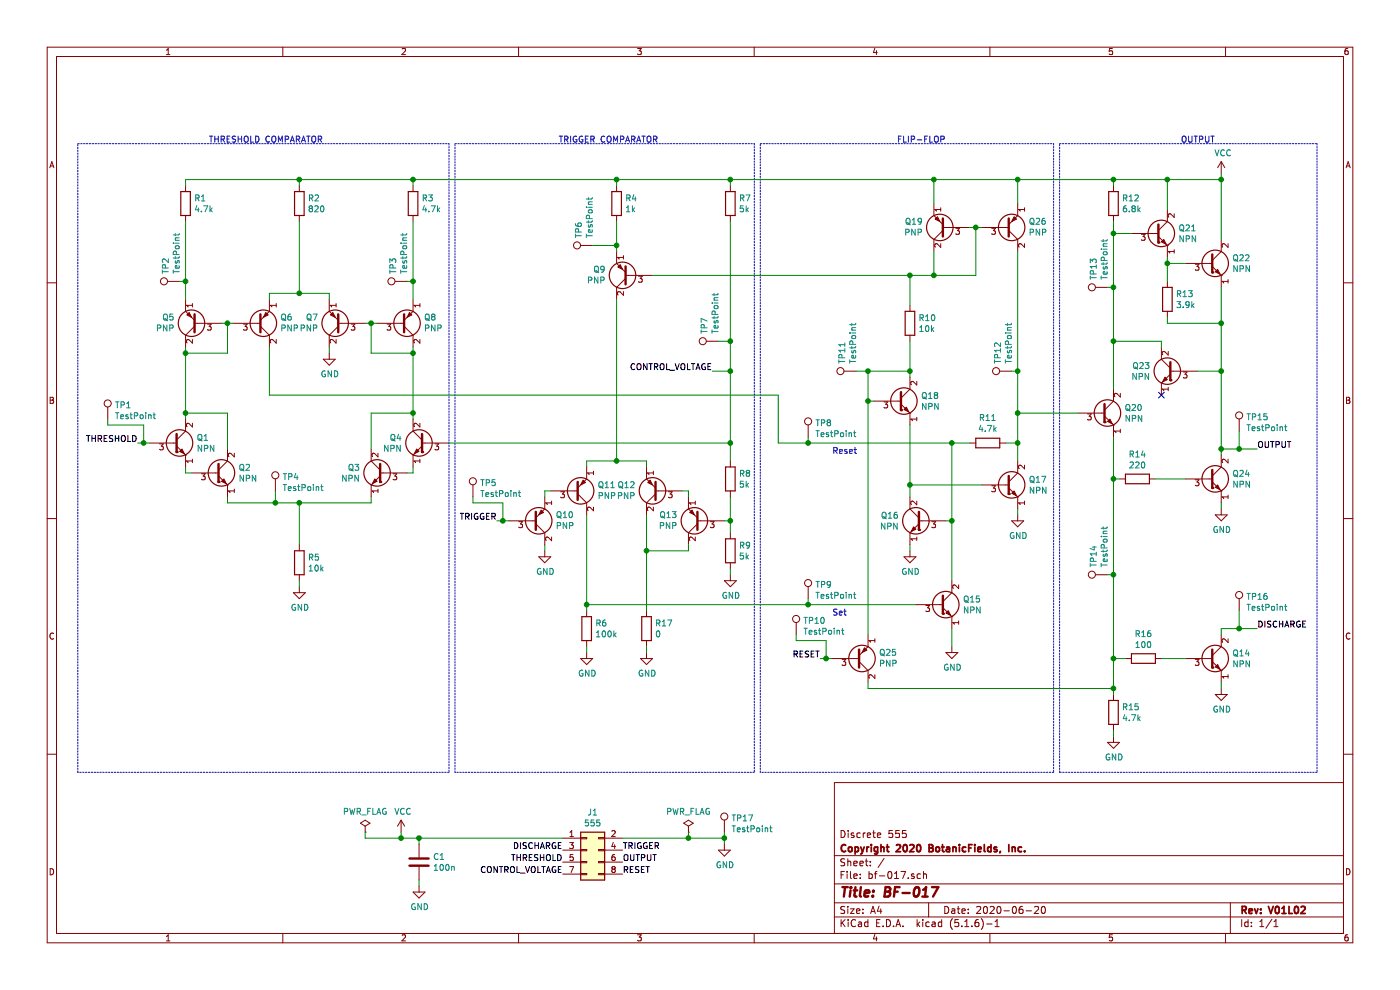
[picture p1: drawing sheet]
EESchema Schematic File Version 4
EELAYER 30 0
EELAYER END
$Descr A4 11693 8268
encoding utf-8
Sheet 1 1
Title "BF-017"
Date "2020-06-20"
Rev "V01L02"
Comp "Copyright 2020 BotanicFields, Inc."
Comment1 "Discrete 555"
Comment2 ""
Comment3 ""
Comment4 ""
$EndDescr
$Comp
L Transistor_BJT:2SA1015 Q9
U 1 1
P 5250 2300
F 0 "Q9" H 5441 2254 50  0000 L CNN
F 1 "PNP" H 5441 2345 50  0000 L CNN
F 2 "Package_TO_SOT_THT:TO-92_Inline_Wide" H 5450 2225 50  0001 L CIN
F 3 "http://www.datasheetcatalog.org/datasheet/toshiba/905.pdf" H 5250 2300 50  0001 L CNN
	1    5250 2300
	-1   0    0    1   
$EndComp
$Comp
L Transistor_BJT:2SC1815 Q1
U 1 1
P 1450 3700
F 0 "Q1" H 1641 3746 50  0000 L CNN
F 1 "NPN" H 1641 3655 50  0000 L CNN
F 2 "Package_TO_SOT_THT:TO-92_Inline_Wide" H 1650 3625 50  0001 L CIN
F 3 "https://media.digikey.com/pdf/Data%20Sheets/Toshiba%20PDFs/2SC1815.pdf" H 1450 3700 50  0001 L CNN
	1    1450 3700
	1    0    0    -1  
$EndComp
$Comp
L Transistor_BJT:2SA1015 Q7
U 1 1
P 2850 2700
F 0 "Q7" H 3041 2654 50  0000 L CNN
F 1 "PNP" H 3041 2745 50  0000 L CNN
F 2 "Package_TO_SOT_THT:TO-92_Inline_Wide" H 3050 2625 50  0001 L CIN
F 3 "http://www.datasheetcatalog.org/datasheet/toshiba/905.pdf" H 2850 2700 50  0001 L CNN
	1    2850 2700
	-1   0    0    1   
$EndComp
$Comp
L Transistor_BJT:2SA1015 Q6
U 1 1
P 2150 2700
F 0 "Q6" H 2340 2654 50  0000 L CNN
F 1 "PNP" H 2340 2745 50  0000 L CNN
F 2 "Package_TO_SOT_THT:TO-92_Inline_Wide" H 2350 2625 50  0001 L CIN
F 3 "http://www.datasheetcatalog.org/datasheet/toshiba/905.pdf" H 2150 2700 50  0001 L CNN
	1    2150 2700
	1    0    0    1   
$EndComp
$Comp
L Transistor_BJT:2SA1015 Q5
U 1 1
P 1650 2700
F 0 "Q5" H 1841 2654 50  0000 L CNN
F 1 "PNP" H 1841 2745 50  0000 L CNN
F 2 "Package_TO_SOT_THT:TO-92_Inline_Wide" H 1850 2625 50  0001 L CIN
F 3 "http://www.datasheetcatalog.org/datasheet/toshiba/905.pdf" H 1650 2700 50  0001 L CNN
	1    1650 2700
	-1   0    0    1   
$EndComp
$Comp
L Transistor_BJT:2SA1015 Q8
U 1 1
P 3350 2700
F 0 "Q8" H 3540 2654 50  0000 L CNN
F 1 "PNP" H 3540 2745 50  0000 L CNN
F 2 "Package_TO_SOT_THT:TO-92_Inline_Wide" H 3550 2625 50  0001 L CIN
F 3 "http://www.datasheetcatalog.org/datasheet/toshiba/905.pdf" H 3350 2700 50  0001 L CNN
	1    3350 2700
	1    0    0    1   
$EndComp
$Comp
L Device:R R1
U 1 1
P 1550 1700
F 0 "R1" H 1620 1746 50  0000 L CNN
F 1 "4.7k" H 1620 1655 50  0000 L CNN
F 2 "Resistor_THT:R_Axial_DIN0204_L3.6mm_D1.6mm_P7.62mm_Horizontal" V 1480 1700 50  0001 C CNN
F 3 "~" H 1550 1700 50  0001 C CNN
	1    1550 1700
	1    0    0    -1  
$EndComp
$Comp
L Device:R R2
U 1 1
P 2500 1700
F 0 "R2" H 2570 1746 50  0000 L CNN
F 1 "820" H 2570 1655 50  0000 L CNN
F 2 "Resistor_THT:R_Axial_DIN0204_L3.6mm_D1.6mm_P7.62mm_Horizontal" V 2430 1700 50  0001 C CNN
F 3 "~" H 2500 1700 50  0001 C CNN
	1    2500 1700
	1    0    0    -1  
$EndComp
Wire Wire Line
	2250 2500 2250 2450
Wire Wire Line
	2250 2450 2500 2450
Wire Wire Line
	2750 2450 2750 2500
Connection ~ 2500 2450
Wire Wire Line
	2500 2450 2750 2450
$Comp
L Device:R R3
U 1 1
P 3450 1700
F 0 "R3" H 3520 1746 50  0000 L CNN
F 1 "4.7k" H 3520 1655 50  0000 L CNN
F 2 "Resistor_THT:R_Axial_DIN0204_L3.6mm_D1.6mm_P7.62mm_Horizontal" V 3380 1700 50  0001 C CNN
F 3 "~" H 3450 1700 50  0001 C CNN
	1    3450 1700
	1    0    0    -1  
$EndComp
Wire Wire Line
	1850 2700 1900 2700
Wire Wire Line
	1550 2900 1550 2950
Wire Wire Line
	1550 2950 1900 2950
Wire Wire Line
	1900 2950 1900 2700
Connection ~ 1900 2700
Wire Wire Line
	1900 2700 1950 2700
Wire Wire Line
	1550 2500 1550 2350
$Comp
L power:GND #PWR0101
U 1 1
P 2750 2950
F 0 "#PWR0101" H 2750 2700 50  0001 C CNN
F 1 "GND" H 2755 2777 50  0000 C CNN
F 2 "" H 2750 2950 50  0001 C CNN
F 3 "" H 2750 2950 50  0001 C CNN
	1    2750 2950
	1    0    0    -1  
$EndComp
Wire Wire Line
	2750 2900 2750 2950
Wire Wire Line
	1550 1550 1550 1500
Wire Wire Line
	1550 1500 2500 1500
Wire Wire Line
	3450 1500 3450 1550
Wire Wire Line
	2500 1500 2500 1550
Connection ~ 2500 1500
Wire Wire Line
	2500 1500 3450 1500
$Comp
L Transistor_BJT:2SC1815 Q4
U 1 1
P 3550 3700
F 0 "Q4" H 3741 3746 50  0000 L CNN
F 1 "NPN" H 3741 3655 50  0000 L CNN
F 2 "Package_TO_SOT_THT:TO-92_Inline_Wide" H 3750 3625 50  0001 L CIN
F 3 "https://media.digikey.com/pdf/Data%20Sheets/Toshiba%20PDFs/2SC1815.pdf" H 3550 3700 50  0001 L CNN
	1    3550 3700
	-1   0    0    -1  
$EndComp
$Comp
L Transistor_BJT:2SC1815 Q2
U 1 1
P 1800 3950
F 0 "Q2" H 1991 3996 50  0000 L CNN
F 1 "NPN" H 1991 3905 50  0000 L CNN
F 2 "Package_TO_SOT_THT:TO-92_Inline_Wide" H 2000 3875 50  0001 L CIN
F 3 "https://media.digikey.com/pdf/Data%20Sheets/Toshiba%20PDFs/2SC1815.pdf" H 1800 3950 50  0001 L CNN
	1    1800 3950
	1    0    0    -1  
$EndComp
$Comp
L Transistor_BJT:2SC1815 Q3
U 1 1
P 3200 3950
F 0 "Q3" H 3391 3996 50  0000 L CNN
F 1 "NPN" H 3391 3905 50  0000 L CNN
F 2 "Package_TO_SOT_THT:TO-92_Inline_Wide" H 3400 3875 50  0001 L CIN
F 3 "https://media.digikey.com/pdf/Data%20Sheets/Toshiba%20PDFs/2SC1815.pdf" H 3200 3950 50  0001 L CNN
	1    3200 3950
	-1   0    0    -1  
$EndComp
Wire Wire Line
	1550 3950 1600 3950
Wire Wire Line
	1550 3900 1550 3950
Wire Wire Line
	3400 3950 3450 3950
Wire Wire Line
	3450 3950 3450 3900
Wire Wire Line
	1900 4150 1900 4200
Wire Wire Line
	1900 4200 2300 4200
Wire Wire Line
	3100 4200 3100 4150
Wire Wire Line
	1900 3450 1900 3750
Wire Wire Line
	3450 3450 3100 3450
Wire Wire Line
	3100 3450 3100 3750
Wire Wire Line
	3450 3450 3450 3500
$Comp
L Device:R R5
U 1 1
P 2500 4700
F 0 "R5" H 2570 4746 50  0000 L CNN
F 1 "10k" H 2570 4655 50  0000 L CNN
F 2 "Resistor_THT:R_Axial_DIN0204_L3.6mm_D1.6mm_P7.62mm_Horizontal" V 2430 4700 50  0001 C CNN
F 3 "~" H 2500 4700 50  0001 C CNN
	1    2500 4700
	1    0    0    -1  
$EndComp
$Comp
L power:GND #PWR0102
U 1 1
P 2500 4900
F 0 "#PWR0102" H 2500 4650 50  0001 C CNN
F 1 "GND" H 2505 4727 50  0000 C CNN
F 2 "" H 2500 4900 50  0001 C CNN
F 3 "" H 2500 4900 50  0001 C CNN
	1    2500 4900
	1    0    0    -1  
$EndComp
Wire Wire Line
	2500 4850 2500 4900
Wire Wire Line
	1250 3700 1200 3700
Text Label 1150 3700 2    50   ~ 0
THRESHOLD
$Comp
L Transistor_BJT:2SA1015 Q11
U 1 1
P 4800 4100
F 0 "Q11" H 4990 4054 50  0000 L CNN
F 1 "PNP" H 4990 4145 50  0000 L CNN
F 2 "Package_TO_SOT_THT:TO-92_Inline_Wide" H 5000 4025 50  0001 L CIN
F 3 "http://www.datasheetcatalog.org/datasheet/toshiba/905.pdf" H 4800 4100 50  0001 L CNN
	1    4800 4100
	1    0    0    1   
$EndComp
$Comp
L Transistor_BJT:2SA1015 Q12
U 1 1
P 5500 4100
F 0 "Q12" H 5691 4054 50  0000 L CNN
F 1 "PNP" H 5691 4145 50  0000 L CNN
F 2 "Package_TO_SOT_THT:TO-92_Inline_Wide" H 5700 4025 50  0001 L CIN
F 3 "http://www.datasheetcatalog.org/datasheet/toshiba/905.pdf" H 5500 4100 50  0001 L CNN
	1    5500 4100
	-1   0    0    1   
$EndComp
$Comp
L Transistor_BJT:2SA1015 Q10
U 1 1
P 4450 4350
F 0 "Q10" H 4640 4304 50  0000 L CNN
F 1 "PNP" H 4640 4395 50  0000 L CNN
F 2 "Package_TO_SOT_THT:TO-92_Inline_Wide" H 4650 4275 50  0001 L CIN
F 3 "http://www.datasheetcatalog.org/datasheet/toshiba/905.pdf" H 4450 4350 50  0001 L CNN
	1    4450 4350
	1    0    0    1   
$EndComp
$Comp
L Transistor_BJT:2SA1015 Q13
U 1 1
P 5850 4350
F 0 "Q13" H 6041 4304 50  0000 L CNN
F 1 "PNP" H 6041 4395 50  0000 L CNN
F 2 "Package_TO_SOT_THT:TO-92_Inline_Wide" H 6050 4275 50  0001 L CIN
F 3 "http://www.datasheetcatalog.org/datasheet/toshiba/905.pdf" H 5850 4350 50  0001 L CNN
	1    5850 4350
	-1   0    0    1   
$EndComp
Wire Wire Line
	5750 4100 5750 4150
Wire Wire Line
	5750 4100 5700 4100
Wire Wire Line
	4900 3900 4900 3850
Wire Wire Line
	4900 3850 5150 3850
Wire Wire Line
	5400 3850 5400 3900
$Comp
L power:GND #PWR0103
U 1 1
P 4550 4600
F 0 "#PWR0103" H 4550 4350 50  0001 C CNN
F 1 "GND" H 4555 4427 50  0000 C CNN
F 2 "" H 4550 4600 50  0001 C CNN
F 3 "" H 4550 4600 50  0001 C CNN
	1    4550 4600
	1    0    0    -1  
$EndComp
$Comp
L power:GND #PWR0104
U 1 1
P 5400 5450
F 0 "#PWR0104" H 5400 5200 50  0001 C CNN
F 1 "GND" H 5405 5277 50  0000 C CNN
F 2 "" H 5400 5450 50  0001 C CNN
F 3 "" H 5400 5450 50  0001 C CNN
	1    5400 5450
	1    0    0    -1  
$EndComp
Wire Wire Line
	5400 4300 5400 4600
Wire Wire Line
	5400 4600 5750 4600
Wire Wire Line
	5750 4600 5750 4550
Connection ~ 5400 4600
Wire Wire Line
	5400 4600 5400 5100
Wire Wire Line
	4550 4550 4550 4600
$Comp
L Device:R R6
U 1 1
P 4900 5250
F 0 "R6" H 4970 5296 50  0000 L CNN
F 1 "100k" H 4970 5205 50  0000 L CNN
F 2 "Resistor_THT:R_Axial_DIN0204_L3.6mm_D1.6mm_P7.62mm_Horizontal" V 4830 5250 50  0001 C CNN
F 3 "~" H 4900 5250 50  0001 C CNN
	1    4900 5250
	1    0    0    -1  
$EndComp
Wire Wire Line
	4900 4300 4900 5050
$Comp
L power:GND #PWR0105
U 1 1
P 4900 5450
F 0 "#PWR0105" H 4900 5200 50  0001 C CNN
F 1 "GND" H 4905 5277 50  0000 C CNN
F 2 "" H 4900 5450 50  0001 C CNN
F 3 "" H 4900 5450 50  0001 C CNN
	1    4900 5450
	1    0    0    -1  
$EndComp
Wire Wire Line
	4900 5400 4900 5450
Wire Wire Line
	4250 4350 4200 4350
Text Label 4150 4350 2    50   ~ 0
TRIGGER
Wire Wire Line
	5150 2500 5150 3850
Connection ~ 5150 3850
Wire Wire Line
	5150 3850 5400 3850
$Comp
L Transistor_BJT:2SA1015 Q19
U 1 1
P 7900 1900
F 0 "Q19" H 8091 1854 50  0000 L CNN
F 1 "PNP" H 8091 1945 50  0000 L CNN
F 2 "Package_TO_SOT_THT:TO-92_Inline_Wide" H 8100 1825 50  0001 L CIN
F 3 "http://www.datasheetcatalog.org/datasheet/toshiba/905.pdf" H 7900 1900 50  0001 L CNN
	1    7900 1900
	-1   0    0    1   
$EndComp
$Comp
L Device:R R4
U 1 1
P 5150 1700
F 0 "R4" H 5220 1746 50  0000 L CNN
F 1 "1k" H 5220 1655 50  0000 L CNN
F 2 "Resistor_THT:R_Axial_DIN0204_L3.6mm_D1.6mm_P7.62mm_Horizontal" V 5080 1700 50  0001 C CNN
F 3 "~" H 5150 1700 50  0001 C CNN
	1    5150 1700
	1    0    0    -1  
$EndComp
$Comp
L Device:R R7
U 1 1
P 6100 1700
F 0 "R7" H 6170 1746 50  0000 L CNN
F 1 "5k" H 6170 1655 50  0000 L CNN
F 2 "Resistor_THT:R_Axial_DIN0204_L3.6mm_D1.6mm_P7.62mm_Horizontal" V 6030 1700 50  0001 C CNN
F 3 "~" H 6100 1700 50  0001 C CNN
	1    6100 1700
	1    0    0    -1  
$EndComp
Wire Wire Line
	5150 1850 5150 2050
$Comp
L Device:R R8
U 1 1
P 6100 4000
F 0 "R8" H 6170 4046 50  0000 L CNN
F 1 "5k" H 6170 3955 50  0000 L CNN
F 2 "Resistor_THT:R_Axial_DIN0204_L3.6mm_D1.6mm_P7.62mm_Horizontal" V 6030 4000 50  0001 C CNN
F 3 "~" H 6100 4000 50  0001 C CNN
	1    6100 4000
	1    0    0    -1  
$EndComp
$Comp
L Device:R R9
U 1 1
P 6100 4600
F 0 "R9" H 6170 4646 50  0000 L CNN
F 1 "5k" H 6170 4555 50  0000 L CNN
F 2 "Resistor_THT:R_Axial_DIN0204_L3.6mm_D1.6mm_P7.62mm_Horizontal" V 6030 4600 50  0001 C CNN
F 3 "~" H 6100 4600 50  0001 C CNN
	1    6100 4600
	1    0    0    -1  
$EndComp
Wire Wire Line
	6100 1850 6100 2850
Wire Wire Line
	6100 4150 6100 4350
$Comp
L power:GND #PWR0106
U 1 1
P 6100 4800
F 0 "#PWR0106" H 6100 4550 50  0001 C CNN
F 1 "GND" H 6105 4627 50  0000 C CNN
F 2 "" H 6100 4800 50  0001 C CNN
F 3 "" H 6100 4800 50  0001 C CNN
	1    6100 4800
	1    0    0    -1  
$EndComp
Wire Wire Line
	6100 4750 6100 4800
Wire Wire Line
	6050 4350 6100 4350
Connection ~ 6100 4350
Wire Wire Line
	6100 4350 6100 4450
Wire Wire Line
	3450 1500 5150 1500
Wire Wire Line
	6100 1500 6100 1550
Connection ~ 3450 1500
Wire Wire Line
	3750 3700 6100 3700
Connection ~ 6100 3700
Wire Wire Line
	6100 3700 6100 3850
Wire Wire Line
	5150 1550 5150 1500
Connection ~ 5150 1500
Wire Wire Line
	5150 1500 6100 1500
$Comp
L Transistor_BJT:2SC1815 Q15
U 1 1
P 7850 5050
F 0 "Q15" H 8041 5096 50  0000 L CNN
F 1 "NPN" H 8041 5005 50  0000 L CNN
F 2 "Package_TO_SOT_THT:TO-92_Inline_Wide" H 8050 4975 50  0001 L CIN
F 3 "https://media.digikey.com/pdf/Data%20Sheets/Toshiba%20PDFs/2SC1815.pdf" H 7850 5050 50  0001 L CNN
	1    7850 5050
	1    0    0    -1  
$EndComp
$Comp
L Transistor_BJT:2SC1815 Q16
U 1 1
P 7700 4350
F 0 "Q16" H 7891 4396 50  0000 L CNN
F 1 "NPN" H 7891 4305 50  0000 L CNN
F 2 "Package_TO_SOT_THT:TO-92_Inline_Wide" H 7900 4275 50  0001 L CIN
F 3 "https://media.digikey.com/pdf/Data%20Sheets/Toshiba%20PDFs/2SC1815.pdf" H 7700 4350 50  0001 L CNN
	1    7700 4350
	-1   0    0    -1  
$EndComp
$Comp
L Transistor_BJT:2SC1815 Q17
U 1 1
P 8400 4050
F 0 "Q17" H 8591 4096 50  0000 L CNN
F 1 "NPN" H 8591 4005 50  0000 L CNN
F 2 "Package_TO_SOT_THT:TO-92_Inline_Wide" H 8600 3975 50  0001 L CIN
F 3 "https://media.digikey.com/pdf/Data%20Sheets/Toshiba%20PDFs/2SC1815.pdf" H 8400 4050 50  0001 L CNN
	1    8400 4050
	1    0    0    -1  
$EndComp
$Comp
L Transistor_BJT:2SC1815 Q20
U 1 1
P 9200 3450
F 0 "Q20" H 9391 3496 50  0000 L CNN
F 1 "NPN" H 9391 3405 50  0000 L CNN
F 2 "Package_TO_SOT_THT:TO-92_Inline_Wide" H 9400 3375 50  0001 L CIN
F 3 "https://media.digikey.com/pdf/Data%20Sheets/Toshiba%20PDFs/2SC1815.pdf" H 9200 3450 50  0001 L CNN
	1    9200 3450
	1    0    0    -1  
$EndComp
$Comp
L power:GND #PWR0107
U 1 1
P 7950 5400
F 0 "#PWR0107" H 7950 5150 50  0001 C CNN
F 1 "GND" H 7955 5227 50  0000 C CNN
F 2 "" H 7950 5400 50  0001 C CNN
F 3 "" H 7950 5400 50  0001 C CNN
	1    7950 5400
	1    0    0    -1  
$EndComp
$Comp
L power:GND #PWR0108
U 1 1
P 7600 4600
F 0 "#PWR0108" H 7600 4350 50  0001 C CNN
F 1 "GND" H 7605 4427 50  0000 C CNN
F 2 "" H 7600 4600 50  0001 C CNN
F 3 "" H 7600 4600 50  0001 C CNN
	1    7600 4600
	1    0    0    -1  
$EndComp
$Comp
L power:GND #PWR0109
U 1 1
P 8500 4300
F 0 "#PWR0109" H 8500 4050 50  0001 C CNN
F 1 "GND" H 8505 4127 50  0000 C CNN
F 2 "" H 8500 4300 50  0001 C CNN
F 3 "" H 8500 4300 50  0001 C CNN
	1    8500 4300
	1    0    0    -1  
$EndComp
$Comp
L power:GND #PWR0110
U 1 1
P 9300 6150
F 0 "#PWR0110" H 9300 5900 50  0001 C CNN
F 1 "GND" H 9305 5977 50  0000 C CNN
F 2 "" H 9300 6150 50  0001 C CNN
F 3 "" H 9300 6150 50  0001 C CNN
	1    9300 6150
	1    0    0    -1  
$EndComp
Wire Wire Line
	7950 5250 7950 5400
Wire Wire Line
	7600 4550 7600 4600
Wire Wire Line
	8500 4250 8500 4300
$Comp
L Device:R R15
U 1 1
P 9300 5950
F 0 "R15" H 9370 5996 50  0000 L CNN
F 1 "4.7k" H 9370 5905 50  0000 L CNN
F 2 "Resistor_THT:R_Axial_DIN0204_L3.6mm_D1.6mm_P7.62mm_Horizontal" V 9230 5950 50  0001 C CNN
F 3 "~" H 9300 5950 50  0001 C CNN
	1    9300 5950
	1    0    0    -1  
$EndComp
$Comp
L Device:R R14
U 1 1
P 9500 4000
F 0 "R14" V 9293 4000 50  0000 C CNN
F 1 "220" V 9384 4000 50  0000 C CNN
F 2 "Resistor_THT:R_Axial_DIN0204_L3.6mm_D1.6mm_P7.62mm_Horizontal" V 9430 4000 50  0001 C CNN
F 3 "~" H 9500 4000 50  0001 C CNN
	1    9500 4000
	0    1    1    0   
$EndComp
$Comp
L Device:R R16
U 1 1
P 9550 5500
F 0 "R16" V 9343 5500 50  0000 C CNN
F 1 "100" V 9434 5500 50  0000 C CNN
F 2 "Resistor_THT:R_Axial_DIN0204_L3.6mm_D1.6mm_P7.62mm_Horizontal" V 9480 5500 50  0001 C CNN
F 3 "~" H 9550 5500 50  0001 C CNN
	1    9550 5500
	0    1    1    0   
$EndComp
Connection ~ 4900 5050
Wire Wire Line
	4900 5050 4900 5100
Wire Wire Line
	2250 2900 2250 3300
Wire Wire Line
	7800 2300 7800 2100
Connection ~ 6100 1500
Connection ~ 8500 1500
Wire Wire Line
	9000 3450 8500 3450
Connection ~ 8500 3450
Wire Wire Line
	8500 3450 8500 3700
Wire Wire Line
	9300 3650 9300 4000
Wire Wire Line
	9300 6100 9300 6150
Wire Wire Line
	9350 4000 9300 4000
$Comp
L Transistor_BJT:2SC1815 Q23
U 1 1
P 9800 3100
F 0 "Q23" H 9991 3146 50  0000 L CNN
F 1 "NPN" H 9991 3055 50  0000 L CNN
F 2 "Package_TO_SOT_THT:TO-92_Inline_Wide" H 10000 3025 50  0001 L CIN
F 3 "https://media.digikey.com/pdf/Data%20Sheets/Toshiba%20PDFs/2SC1815.pdf" H 9800 3100 50  0001 L CNN
	1    9800 3100
	-1   0    0    -1  
$EndComp
$Comp
L Device:R R12
U 1 1
P 9300 1700
F 0 "R12" H 9370 1746 50  0000 L CNN
F 1 "6.8k" H 9370 1655 50  0000 L CNN
F 2 "Resistor_THT:R_Axial_DIN0204_L3.6mm_D1.6mm_P7.62mm_Horizontal" V 9230 1700 50  0001 C CNN
F 3 "~" H 9300 1700 50  0001 C CNN
	1    9300 1700
	1    0    0    -1  
$EndComp
Wire Wire Line
	7800 1500 8500 1500
Wire Wire Line
	9750 1500 9750 1750
Connection ~ 7800 1500
Wire Wire Line
	9300 1550 9300 1500
Connection ~ 9300 1500
Wire Wire Line
	9300 1500 9750 1500
Wire Wire Line
	9300 1850 9300 1950
Wire Wire Line
	9300 1950 9450 1950
Connection ~ 9750 1500
Wire Wire Line
	9750 2150 9750 2200
Connection ~ 9750 2200
$Comp
L Device:R R11
U 1 1
P 8250 3700
F 0 "R11" V 8457 3700 50  0000 C CNN
F 1 "4.7k" V 8366 3700 50  0000 C CNN
F 2 "Resistor_THT:R_Axial_DIN0204_L3.6mm_D1.6mm_P7.62mm_Horizontal" V 8180 3700 50  0001 C CNN
F 3 "~" H 8250 3700 50  0001 C CNN
	1    8250 3700
	0    -1   -1   0   
$EndComp
NoConn ~ 9700 3300
$Comp
L Transistor_BJT:2SA1015 Q25
U 1 1
P 7150 5500
F 0 "Q25" H 7340 5454 50  0000 L CNN
F 1 "PNP" H 7340 5545 50  0000 L CNN
F 2 "Package_TO_SOT_THT:TO-92_Inline_Wide" H 7350 5425 50  0001 L CIN
F 3 "http://www.datasheetcatalog.org/datasheet/toshiba/905.pdf" H 7150 5500 50  0001 L CNN
	1    7150 5500
	1    0    0    1   
$EndComp
Wire Wire Line
	7250 5700 7250 5750
Wire Wire Line
	6950 5500 6900 5500
Text Label 6850 5500 2    50   ~ 0
RESET
Wire Wire Line
	9700 2900 9700 2850
Wire Wire Line
	9700 2850 9300 2850
Wire Wire Line
	9750 2650 9750 2700
Wire Wire Line
	9750 2200 9750 2350
$Comp
L Device:R R13
U 1 1
P 9750 2500
F 0 "R13" H 9820 2546 50  0000 L CNN
F 1 "3.9k" H 9820 2455 50  0000 L CNN
F 2 "Resistor_THT:R_Axial_DIN0204_L3.6mm_D1.6mm_P7.62mm_Horizontal" V 9680 2500 50  0001 C CNN
F 3 "~" H 9750 2500 50  0001 C CNN
	1    9750 2500
	1    0    0    -1  
$EndComp
Wire Wire Line
	6100 3100 5950 3100
Connection ~ 6100 3100
Wire Wire Line
	6100 3100 6100 3700
Text Label 5950 3100 2    50   ~ 0
CONTROL_VOLTAGE
Wire Wire Line
	9300 5800 9300 5750
Connection ~ 9300 4000
Wire Wire Line
	9400 5500 9300 5500
Connection ~ 9300 5500
Wire Wire Line
	9300 5500 9300 4800
Wire Wire Line
	7250 5750 9300 5750
Connection ~ 9300 5750
Wire Wire Line
	9300 5750 9300 5500
Wire Wire Line
	9300 2850 9300 3250
Wire Wire Line
	8500 3700 8400 3700
$Comp
L Transistor_BJT:2SC1815 Q18
U 1 1
P 7500 3350
F 0 "Q18" H 7691 3396 50  0000 L CNN
F 1 "NPN" H 7691 3305 50  0000 L CNN
F 2 "Package_TO_SOT_THT:TO-92_Inline_Wide" H 7700 3275 50  0001 L CIN
F 3 "https://media.digikey.com/pdf/Data%20Sheets/Toshiba%20PDFs/2SC1815.pdf" H 7500 3350 50  0001 L CNN
	1    7500 3350
	1    0    0    -1  
$EndComp
Connection ~ 7600 3100
Wire Wire Line
	7600 3100 7600 3150
Wire Wire Line
	7250 3100 7600 3100
$Comp
L Device:R R10
U 1 1
P 7600 2700
F 0 "R10" H 7670 2746 50  0000 L CNN
F 1 "10k" H 7670 2655 50  0000 L CNN
F 2 "Resistor_THT:R_Axial_DIN0204_L3.6mm_D1.6mm_P7.62mm_Horizontal" V 7530 2700 50  0001 C CNN
F 3 "~" H 7600 2700 50  0001 C CNN
	1    7600 2700
	1    0    0    -1  
$EndComp
Connection ~ 9300 2850
Connection ~ 9300 1950
Wire Wire Line
	9300 1950 9300 2400
Connection ~ 8500 3700
Wire Wire Line
	8500 3700 8500 3850
Wire Wire Line
	7250 3100 7250 3350
Wire Wire Line
	7250 3350 7300 3350
Wire Wire Line
	8500 2100 8500 3100
Wire Wire Line
	7600 2550 7600 2300
Connection ~ 7600 2300
Wire Wire Line
	7600 2300 7800 2300
Wire Wire Line
	7600 3550 7600 4050
Wire Wire Line
	8200 4050 7600 4050
Connection ~ 7600 4050
Wire Wire Line
	7600 4050 7600 4150
Wire Notes Line
	650  1200 3750 1200
Wire Notes Line
	3750 1200 3750 6450
Wire Notes Line
	3750 6450 650  6450
Wire Notes Line
	650  6450 650  1200
Wire Notes Line
	3800 1200 6300 1200
Wire Wire Line
	7600 2850 7600 3100
Wire Wire Line
	7950 3700 8100 3700
Wire Wire Line
	7950 3700 7950 4350
Wire Wire Line
	7950 4350 7900 4350
Connection ~ 7950 3700
Wire Wire Line
	2250 3300 6500 3300
Wire Wire Line
	7950 4350 7950 4850
Connection ~ 7950 4350
Connection ~ 1550 2950
Wire Wire Line
	1550 2950 1550 3450
Wire Wire Line
	1900 3450 1550 3450
Connection ~ 1550 3450
Wire Wire Line
	1550 3450 1550 3500
Wire Wire Line
	3050 2700 3100 2700
Wire Wire Line
	3450 2900 3450 2950
Connection ~ 3450 3450
Wire Wire Line
	3100 2700 3100 2950
Wire Wire Line
	3100 2950 3450 2950
Connection ~ 3100 2700
Wire Wire Line
	3100 2700 3150 2700
Connection ~ 3450 2950
Wire Wire Line
	3450 2950 3450 3450
Wire Wire Line
	8500 1500 9300 1500
Wire Wire Line
	8500 1500 8500 1700
Wire Wire Line
	6100 1500 7800 1500
Wire Wire Line
	5450 2300 7600 2300
Wire Wire Line
	7800 1500 7800 1700
$Comp
L Transistor_BJT:2SA1015 Q26
U 1 1
P 8400 1900
F 0 "Q26" H 8590 1854 50  0000 L CNN
F 1 "PNP" H 8590 1945 50  0000 L CNN
F 2 "Package_TO_SOT_THT:TO-92_Inline_Wide" H 8600 1825 50  0001 L CIN
F 3 "http://www.datasheetcatalog.org/datasheet/toshiba/905.pdf" H 8400 1900 50  0001 L CNN
	1    8400 1900
	1    0    0    1   
$EndComp
Wire Wire Line
	7250 3350 7250 5300
Connection ~ 7250 3350
Wire Notes Line
	6350 1200 8800 1200
Wire Notes Line
	8800 1200 8800 6450
Wire Notes Line
	8800 6450 6350 6450
Wire Notes Line
	6350 6450 6350 1200
Wire Notes Line
	8850 6450 8850 1200
Text Notes 2700 1200 2    50   ~ 0
THRESHOLD COMPARATOR
Text Notes 5500 1200 2    50   ~ 0
TRIGGER COMPARATOR
Text Notes 7900 1200 2    50   ~ 0
FLIP-FLOP
Text Notes 10150 1200 2    50   ~ 0
OUTPUT
Wire Notes Line
	6300 1200 6300 6450
$Comp
L Connector:TestPoint TP2
U 1 1
P 1500 2350
F 0 "TP2" H 1558 2468 50  0000 L CNN
F 1 "TestPoint" H 1558 2377 50  0000 L CNN
F 2 "TestPoint:TestPoint_THTPad_2.0x2.0mm_Drill1.0mm" H 1700 2350 50  0001 C CNN
F 3 "~" H 1700 2350 50  0001 C CNN
	1    1500 2350
	0    -1   -1   0   
$EndComp
Connection ~ 1550 2350
Wire Wire Line
	1550 2350 1550 1850
$Comp
L Connector:TestPoint TP1
U 1 1
P 900 3500
F 0 "TP1" H 958 3618 50  0000 L CNN
F 1 "TestPoint" H 958 3527 50  0000 L CNN
F 2 "TestPoint:TestPoint_THTPad_2.0x2.0mm_Drill1.0mm" H 1100 3500 50  0001 C CNN
F 3 "~" H 1100 3500 50  0001 C CNN
	1    900  3500
	1    0    0    -1  
$EndComp
Connection ~ 1200 3700
Wire Wire Line
	1200 3700 1150 3700
$Comp
L Connector:TestPoint TP5
U 1 1
P 3950 4150
F 0 "TP5" H 4008 4268 50  0000 L CNN
F 1 "TestPoint" H 4008 4177 50  0000 L CNN
F 2 "TestPoint:TestPoint_THTPad_2.0x2.0mm_Drill1.0mm" H 4150 4150 50  0001 C CNN
F 3 "~" H 4150 4150 50  0001 C CNN
	1    3950 4150
	1    0    0    -1  
$EndComp
Wire Wire Line
	4200 4350 4200 4200
Connection ~ 4200 4350
Wire Wire Line
	4200 4350 4150 4350
$Comp
L Connector:TestPoint TP3
U 1 1
P 3400 2350
F 0 "TP3" H 3458 2468 50  0000 L CNN
F 1 "TestPoint" H 3458 2377 50  0000 L CNN
F 2 "TestPoint:TestPoint_THTPad_2.0x2.0mm_Drill1.0mm" H 3600 2350 50  0001 C CNN
F 3 "~" H 3600 2350 50  0001 C CNN
	1    3400 2350
	0    -1   -1   0   
$EndComp
$Comp
L Connector:TestPoint TP4
U 1 1
P 2300 4100
F 0 "TP4" H 2358 4218 50  0000 L CNN
F 1 "TestPoint" H 2358 4127 50  0000 L CNN
F 2 "TestPoint:TestPoint_THTPad_2.0x2.0mm_Drill1.0mm" H 2500 4100 50  0001 C CNN
F 3 "~" H 2500 4100 50  0001 C CNN
	1    2300 4100
	1    0    0    -1  
$EndComp
Connection ~ 2300 4200
Wire Wire Line
	2300 4200 2500 4200
Wire Wire Line
	2500 4550 2500 4200
Connection ~ 2500 4200
Wire Wire Line
	2500 4200 3100 4200
Wire Wire Line
	6500 3700 6500 3300
$Comp
L Connector:TestPoint TP6
U 1 1
P 4950 2050
F 0 "TP6" H 5008 2168 50  0000 L CNN
F 1 "TestPoint" H 5008 2077 50  0000 L CNN
F 2 "TestPoint:TestPoint_THTPad_2.0x2.0mm_Drill1.0mm" H 5150 2050 50  0001 C CNN
F 3 "~" H 5150 2050 50  0001 C CNN
	1    4950 2050
	0    -1   -1   0   
$EndComp
Wire Wire Line
	4950 2050 5150 2050
Connection ~ 5150 2050
Wire Wire Line
	5150 2050 5150 2100
$Comp
L Connector:TestPoint TP9
U 1 1
P 6750 5000
F 0 "TP9" H 6808 5118 50  0000 L CNN
F 1 "TestPoint" H 6808 5027 50  0000 L CNN
F 2 "TestPoint:TestPoint_THTPad_2.0x2.0mm_Drill1.0mm" H 6950 5000 50  0001 C CNN
F 3 "~" H 6950 5000 50  0001 C CNN
	1    6750 5000
	1    0    0    -1  
$EndComp
$Comp
L Connector:TestPoint TP8
U 1 1
P 6750 3650
F 0 "TP8" H 6808 3768 50  0000 L CNN
F 1 "TestPoint" H 6808 3677 50  0000 L CNN
F 2 "TestPoint:TestPoint_THTPad_2.0x2.0mm_Drill1.0mm" H 6950 3650 50  0001 C CNN
F 3 "~" H 6950 3650 50  0001 C CNN
	1    6750 3650
	1    0    0    -1  
$EndComp
Wire Wire Line
	1500 2350 1550 2350
Wire Wire Line
	3450 1850 3450 2350
Wire Wire Line
	3400 2350 3450 2350
Connection ~ 3450 2350
Wire Wire Line
	3450 2350 3450 2500
Wire Wire Line
	2300 4200 2300 4100
Wire Wire Line
	6750 5000 6750 5050
Wire Wire Line
	4900 5050 6750 5050
Connection ~ 6750 5050
Wire Wire Line
	6750 5050 7650 5050
Wire Wire Line
	6750 3700 6750 3650
Wire Wire Line
	6500 3700 6750 3700
Connection ~ 6750 3700
Wire Wire Line
	6750 3700 7950 3700
$Comp
L Connector:TestPoint TP13
U 1 1
P 9250 2400
F 0 "TP13" H 9308 2518 50  0000 L CNN
F 1 "TestPoint" H 9308 2427 50  0000 L CNN
F 2 "TestPoint:TestPoint_THTPad_2.0x2.0mm_Drill1.0mm" H 9450 2400 50  0001 C CNN
F 3 "~" H 9450 2400 50  0001 C CNN
	1    9250 2400
	0    -1   -1   0   
$EndComp
Wire Wire Line
	9250 2400 9300 2400
Connection ~ 9300 2400
Wire Wire Line
	9300 2400 9300 2850
$Comp
L Connector:TestPoint TP14
U 1 1
P 9250 4800
F 0 "TP14" H 9308 4918 50  0000 L CNN
F 1 "TestPoint" H 9308 4827 50  0000 L CNN
F 2 "TestPoint:TestPoint_THTPad_2.0x2.0mm_Drill1.0mm" H 9450 4800 50  0001 C CNN
F 3 "~" H 9450 4800 50  0001 C CNN
	1    9250 4800
	0    -1   -1   0   
$EndComp
$Comp
L Connector:TestPoint TP12
U 1 1
P 8450 3100
F 0 "TP12" H 8508 3218 50  0000 L CNN
F 1 "TestPoint" H 8508 3127 50  0000 L CNN
F 2 "TestPoint:TestPoint_THTPad_2.0x2.0mm_Drill1.0mm" H 8650 3100 50  0001 C CNN
F 3 "~" H 8650 3100 50  0001 C CNN
	1    8450 3100
	0    -1   -1   0   
$EndComp
Wire Wire Line
	9250 4800 9300 4800
Connection ~ 9300 4800
Wire Wire Line
	9300 4800 9300 4000
Wire Wire Line
	8450 3100 8500 3100
Connection ~ 8500 3100
Wire Wire Line
	8500 3100 8500 3450
Wire Wire Line
	9700 5500 9900 5500
Wire Wire Line
	9650 4000 9900 4000
Wire Wire Line
	10350 5250 10500 5250
Connection ~ 10350 5250
Wire Wire Line
	10350 5100 10350 5250
Wire Wire Line
	10200 3100 10200 3750
Wire Wire Line
	10350 3600 10350 3750
Wire Wire Line
	10350 3750 10500 3750
Connection ~ 10350 3750
$Comp
L Connector:TestPoint TP16
U 1 1
P 10350 5100
F 0 "TP16" H 10408 5218 50  0000 L CNN
F 1 "TestPoint" H 10408 5127 50  0000 L CNN
F 2 "TestPoint:TestPoint_THTPad_2.0x2.0mm_Drill1.0mm" H 10550 5100 50  0001 C CNN
F 3 "~" H 10550 5100 50  0001 C CNN
	1    10350 5100
	1    0    0    -1  
$EndComp
$Comp
L Connector:TestPoint TP15
U 1 1
P 10350 3600
F 0 "TP15" H 10408 3718 50  0000 L CNN
F 1 "TestPoint" H 10408 3627 50  0000 L CNN
F 2 "TestPoint:TestPoint_THTPad_2.0x2.0mm_Drill1.0mm" H 10550 3600 50  0001 C CNN
F 3 "~" H 10550 3600 50  0001 C CNN
	1    10350 3600
	1    0    0    -1  
$EndComp
Wire Notes Line
	11000 6450 8850 6450
Wire Notes Line
	11000 1200 11000 6450
Wire Notes Line
	8850 1200 11000 1200
Connection ~ 10200 1500
Wire Wire Line
	10200 1450 10200 1500
$Comp
L power:VCC #PWR0114
U 1 1
P 10200 1450
F 0 "#PWR0114" H 10200 1300 50  0001 C CNN
F 1 "VCC" H 10215 1623 50  0000 C CNN
F 2 "" H 10200 1450 50  0001 C CNN
F 3 "" H 10200 1450 50  0001 C CNN
	1    10200 1450
	1    0    0    -1  
$EndComp
Connection ~ 10200 3100
Wire Wire Line
	10000 3100 10200 3100
Connection ~ 10200 3750
Connection ~ 10200 2700
Wire Wire Line
	10200 2700 10200 3100
Wire Wire Line
	10200 2700 10200 2400
Wire Wire Line
	9750 2700 10200 2700
Wire Wire Line
	10200 1500 10200 2000
Wire Wire Line
	9750 1500 10200 1500
Text Label 10500 3750 0    50   ~ 0
OUTPUT
Wire Wire Line
	10200 3750 10350 3750
Wire Wire Line
	10200 3800 10200 3750
Text Label 10500 5250 0    50   ~ 0
DISCHARGE
Wire Wire Line
	10200 5250 10350 5250
Wire Wire Line
	10200 5300 10200 5250
Wire Wire Line
	10200 4200 10200 4250
Wire Wire Line
	10200 5700 10200 5750
$Comp
L power:GND #PWR0112
U 1 1
P 10200 5750
F 0 "#PWR0112" H 10200 5500 50  0001 C CNN
F 1 "GND" H 10205 5577 50  0000 C CNN
F 2 "" H 10200 5750 50  0001 C CNN
F 3 "" H 10200 5750 50  0001 C CNN
	1    10200 5750
	1    0    0    -1  
$EndComp
$Comp
L power:GND #PWR0111
U 1 1
P 10200 4250
F 0 "#PWR0111" H 10200 4000 50  0001 C CNN
F 1 "GND" H 10205 4077 50  0000 C CNN
F 2 "" H 10200 4250 50  0001 C CNN
F 3 "" H 10200 4250 50  0001 C CNN
	1    10200 4250
	1    0    0    -1  
$EndComp
$Comp
L Transistor_BJT:2SC1815 Q14
U 1 1
P 10100 5500
F 0 "Q14" H 10291 5546 50  0000 L CNN
F 1 "NPN" H 10291 5455 50  0000 L CNN
F 2 "Package_TO_SOT_THT:TO-92_Inline_Wide" H 10300 5425 50  0001 L CIN
F 3 "https://media.digikey.com/pdf/Data%20Sheets/Toshiba%20PDFs/2SC1815.pdf" H 10100 5500 50  0001 L CNN
	1    10100 5500
	1    0    0    -1  
$EndComp
$Comp
L Transistor_BJT:2SC1815 Q24
U 1 1
P 10100 4000
F 0 "Q24" H 10291 4046 50  0000 L CNN
F 1 "NPN" H 10291 3955 50  0000 L CNN
F 2 "Package_TO_SOT_THT:TO-92_Inline_Wide" H 10300 3925 50  0001 L CIN
F 3 "https://media.digikey.com/pdf/Data%20Sheets/Toshiba%20PDFs/2SC1815.pdf" H 10100 4000 50  0001 L CNN
	1    10100 4000
	1    0    0    -1  
$EndComp
$Comp
L Connector:TestPoint TP7
U 1 1
P 6000 2850
F 0 "TP7" H 6058 2968 50  0000 L CNN
F 1 "TestPoint" H 6058 2877 50  0000 L CNN
F 2 "TestPoint:TestPoint_THTPad_2.0x2.0mm_Drill1.0mm" H 6200 2850 50  0001 C CNN
F 3 "~" H 6200 2850 50  0001 C CNN
	1    6000 2850
	0    -1   -1   0   
$EndComp
Wire Wire Line
	6000 2850 6100 2850
Connection ~ 6100 2850
Wire Wire Line
	6100 2850 6100 3100
$Comp
L Device:R R17
U 1 1
P 5400 5250
F 0 "R17" H 5470 5296 50  0000 L CNN
F 1 "0" H 5470 5205 50  0000 L CNN
F 2 "Resistor_THT:R_Axial_DIN0204_L3.6mm_D1.6mm_P7.62mm_Horizontal" V 5330 5250 50  0001 C CNN
F 3 "~" H 5400 5250 50  0001 C CNN
	1    5400 5250
	1    0    0    -1  
$EndComp
Wire Wire Line
	5400 5400 5400 5450
Text Notes 6950 5150 0    50   ~ 0
Set
Text Notes 6950 3800 0    50   ~ 0
Reset
Wire Notes Line
	3800 6450 3800 1200
Wire Notes Line
	6300 6450 3800 6450
Wire Wire Line
	5750 7000 5750 6950
Wire Wire Line
	3050 6950 3050 7000
$Comp
L power:PWR_FLAG #FLG0102
U 1 1
P 3050 6950
F 0 "#FLG0102" H 3050 7025 50  0001 C CNN
F 1 "PWR_FLAG" H 3050 7123 50  0000 C CNN
F 2 "" H 3050 6950 50  0001 C CNN
F 3 "~" H 3050 6950 50  0001 C CNN
	1    3050 6950
	1    0    0    -1  
$EndComp
$Comp
L power:PWR_FLAG #FLG0101
U 1 1
P 5750 6950
F 0 "#FLG0101" H 5750 7025 50  0001 C CNN
F 1 "PWR_FLAG" H 5750 7123 50  0000 C CNN
F 2 "" H 5750 6950 50  0001 C CNN
F 3 "~" H 5750 6950 50  0001 C CNN
	1    5750 6950
	1    0    0    -1  
$EndComp
Text Label 4700 7100 2    50   ~ 0
DISCHARGE
Text Label 5200 7200 0    50   ~ 0
OUTPUT
Text Label 4700 7300 2    50   ~ 0
CONTROL_VOLTAGE
Wire Wire Line
	3350 7000 3350 6950
$Comp
L power:VCC #PWR0115
U 1 1
P 3350 6950
F 0 "#PWR0115" H 3350 6800 50  0001 C CNN
F 1 "VCC" H 3365 7123 50  0000 C CNN
F 2 "" H 3350 6950 50  0001 C CNN
F 3 "" H 3350 6950 50  0001 C CNN
	1    3350 6950
	1    0    0    -1  
$EndComp
Text Label 4700 7200 2    50   ~ 0
THRESHOLD
Text Label 5200 7300 0    50   ~ 0
RESET
Wire Wire Line
	4700 7000 3500 7000
$Comp
L power:GND #PWR0113
U 1 1
P 6050 7050
F 0 "#PWR0113" H 6050 6800 50  0001 C CNN
F 1 "GND" H 6055 6877 50  0000 C CNN
F 2 "" H 6050 7050 50  0001 C CNN
F 3 "" H 6050 7050 50  0001 C CNN
	1    6050 7050
	1    0    0    -1  
$EndComp
Text Label 5200 7100 0    50   ~ 0
TRIGGER
Wire Wire Line
	2500 1850 2500 2450
Wire Wire Line
	8100 1900 8150 1900
Wire Wire Line
	7800 2300 8150 2300
Wire Wire Line
	8150 2300 8150 1900
Connection ~ 7800 2300
Connection ~ 8150 1900
Wire Wire Line
	8150 1900 8200 1900
$Comp
L Connector:TestPoint TP11
U 1 1
P 7150 3100
F 0 "TP11" H 7208 3218 50  0000 L CNN
F 1 "TestPoint" H 7208 3127 50  0000 L CNN
F 2 "TestPoint:TestPoint_THTPad_2.0x2.0mm_Drill1.0mm" H 7350 3100 50  0001 C CNN
F 3 "~" H 7350 3100 50  0001 C CNN
	1    7150 3100
	0    -1   -1   0   
$EndComp
Wire Wire Line
	7150 3100 7250 3100
Connection ~ 7250 3100
Wire Wire Line
	900  3500 900  3550
Wire Wire Line
	900  3550 1200 3550
Wire Wire Line
	1200 3550 1200 3700
Wire Wire Line
	3950 4200 4200 4200
Wire Wire Line
	3950 4150 3950 4200
$Comp
L Connector:TestPoint TP10
U 1 1
P 6650 5300
F 0 "TP10" H 6708 5418 50  0000 L CNN
F 1 "TestPoint" H 6708 5327 50  0000 L CNN
F 2 "TestPoint:TestPoint_THTPad_2.0x2.0mm_Drill1.0mm" H 6850 5300 50  0001 C CNN
F 3 "~" H 6850 5300 50  0001 C CNN
	1    6650 5300
	1    0    0    -1  
$EndComp
Wire Wire Line
	6650 5300 6650 5350
Wire Wire Line
	6650 5350 6900 5350
Wire Wire Line
	6900 5350 6900 5500
Connection ~ 6900 5500
Wire Wire Line
	6900 5500 6850 5500
Wire Wire Line
	4600 4100 4550 4100
Wire Wire Line
	4550 4100 4550 4150
$Comp
L Connector_Generic:Conn_02x04_Odd_Even J1
U 1 1
P 4900 7100
F 0 "J1" H 4950 7417 50  0000 C CNN
F 1 "555" H 4950 7326 50  0000 C CNN
F 2 "Connector_PinHeader_2.54mm:PinHeader_2x04_P2.54mm_Horizontal" H 4900 7100 50  0001 C CNN
F 3 "~" H 4900 7100 50  0001 C CNN
	1    4900 7100
	1    0    0    -1  
$EndComp
Wire Wire Line
	5200 7000 5750 7000
Connection ~ 3350 7000
Wire Wire Line
	3350 7000 3050 7000
Connection ~ 5750 7000
$Comp
L Transistor_BJT:2SC1815 Q21
U 1 1
P 9650 1950
F 0 "Q21" H 9841 1996 50  0000 L CNN
F 1 "NPN" H 9841 1905 50  0000 L CNN
F 2 "Package_TO_SOT_THT:TO-92_Inline_Wide" H 9850 1875 50  0001 L CIN
F 3 "https://media.digikey.com/pdf/Data%20Sheets/Toshiba%20PDFs/2SC1815.pdf" H 9650 1950 50  0001 L CNN
	1    9650 1950
	1    0    0    -1  
$EndComp
Wire Wire Line
	9900 2200 9750 2200
$Comp
L Transistor_BJT:2SC1815 Q22
U 1 1
P 10100 2200
F 0 "Q22" H 10291 2246 50  0000 L CNN
F 1 "NPN" H 10291 2155 50  0000 L CNN
F 2 "Package_TO_SOT_THT:TO-92_Inline_Wide" H 10300 2125 50  0001 L CIN
F 3 "https://media.digikey.com/pdf/Data%20Sheets/Toshiba%20PDFs/2SC1815.pdf" H 10100 2200 50  0001 L CNN
	1    10100 2200
	1    0    0    -1  
$EndComp
$Comp
L Device:C C1
U 1 1
P 3500 7200
F 0 "C1" H 3615 7246 50  0000 L CNN
F 1 "100n" H 3615 7155 50  0000 L CNN
F 2 "Capacitor_THT:C_Disc_D3.0mm_W1.6mm_P2.50mm" H 3538 7050 50  0001 C CNN
F 3 "~" H 3500 7200 50  0001 C CNN
	1    3500 7200
	1    0    0    -1  
$EndComp
$Comp
L power:GND #PWR0116
U 1 1
P 3500 7400
F 0 "#PWR0116" H 3500 7150 50  0001 C CNN
F 1 "GND" H 3505 7227 50  0000 C CNN
F 2 "" H 3500 7400 50  0001 C CNN
F 3 "" H 3500 7400 50  0001 C CNN
	1    3500 7400
	1    0    0    -1  
$EndComp
Wire Wire Line
	3500 7050 3500 7000
Connection ~ 3500 7000
Wire Wire Line
	3500 7000 3350 7000
Wire Wire Line
	3500 7350 3500 7400
$Comp
L Connector:TestPoint TP17
U 1 1
P 6050 6950
F 0 "TP17" H 6108 7068 50  0000 L CNN
F 1 "TestPoint" H 6108 6977 50  0000 L CNN
F 2 "TestPoint:TestPoint_THTPad_2.0x2.0mm_Drill1.0mm" H 6250 6950 50  0001 C CNN
F 3 "~" H 6250 6950 50  0001 C CNN
	1    6050 6950
	1    0    0    -1  
$EndComp
Wire Wire Line
	5750 7000 6050 7000
Wire Wire Line
	6050 7000 6050 6950
Wire Wire Line
	6050 7050 6050 7000
Connection ~ 6050 7000
$EndSCHEMATC
